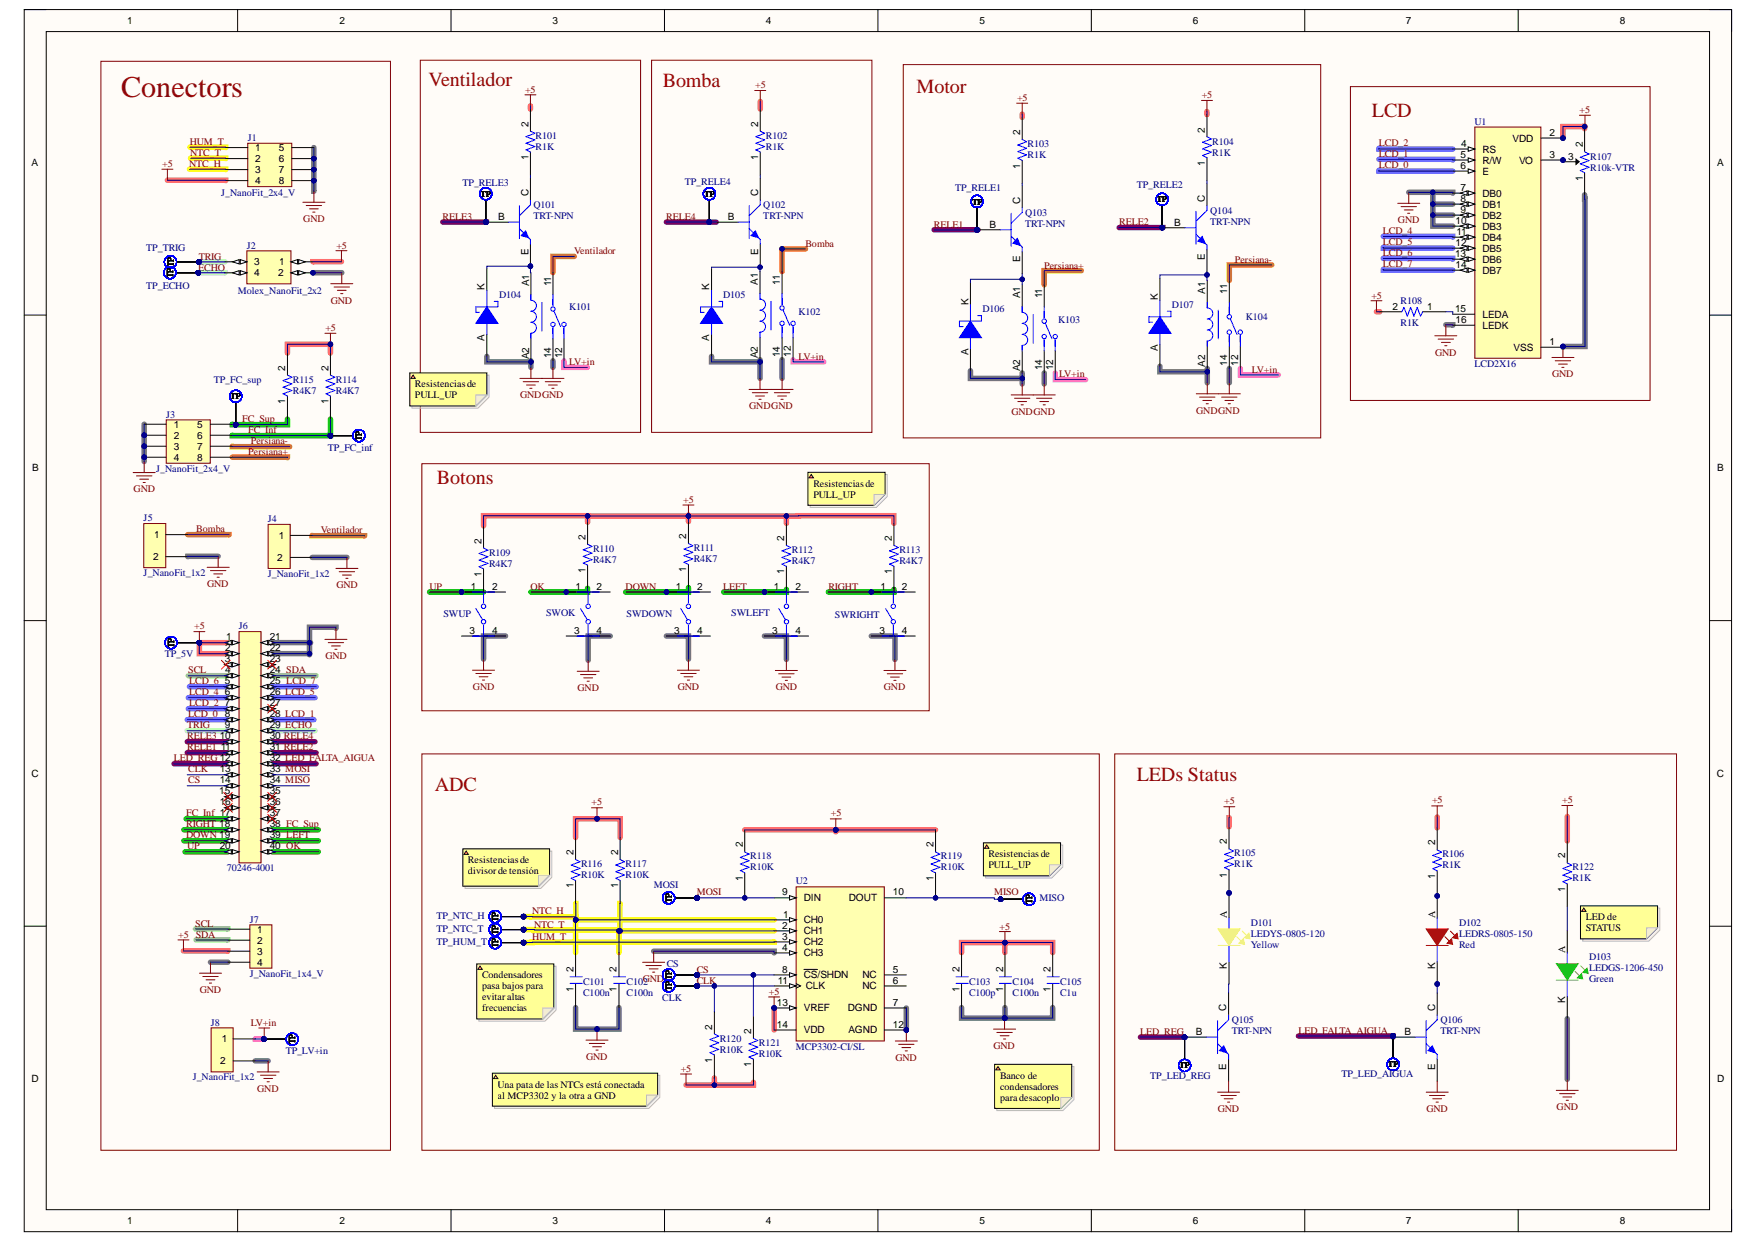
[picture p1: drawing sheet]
# Altium project AD_PCB_EXTERNA.PrjPcb
1 sheet, 78 parts. Net scope: global (net labels, ports and power ports of the same name join across sheets).
Board file: PCB1.PcbDoc

## Sheet AD_PCB_EXTERNA.SchDoc
size A3; SheetNumber: 1; SheetTotal: 1

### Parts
C101  C100n  [C0805FNPC-R]
C102  C100n  [C0805FNPC-R]
C103  C100p  [C0805FNPC-W]
C104  C100n  [C0805FNPC-R]
C105  C1u  [C0805FNPC-R]
CLK  TestPoint  [TestPoint]  (value not drawn)  (no BOM)
CS  TestPoint  [TestPoint]  (value not drawn)  (no BOM)
D101  LEDYS-0805-120  Color: Yellow  [LED_0805_WE]
D102  LEDRS-0805-150  Color: Red  [LED_0805_WE]
D103  LEDGS-1206-450  Color: Green  [LED_1206_WE]
D104  DSC-0.5/30-SOD123  [DSC-SOD123]  (value not drawn)
D105  DSC-0.5/30-SOD123  [DSC-SOD123]  (value not drawn)
D106  DSC-0.5/30-SOD123  [DSC-SOD123]  (value not drawn)
D107  DSC-0.5/30-SOD123  [DSC-SOD123]  (value not drawn)
J1  J_NanoFit_2x4_V  [J_NanoFit_2x4_V]
J2  Molex_NanoFit_2x2  [J_NanoFit_2x2_V]
J3  J_NanoFit_2x4_V  [J_NanoFit_2x4_V]
J4  J_NanoFit_1x2  [FP-105309-1102-MFG]
J5  J_NanoFit_1x2  [FP-105309-1102-MFG]
J6  70246-4001  [CONN_7024640xx_MOL]
J7  J_NanoFit_1x4_V  [J_NanoFit_1x4_V]
J8  J_NanoFit_1x2  [FP-105309-1102-MFG]
K101  Relay_RZ01-1C4-D005  [FP-1415899-7-MFG]  (value not drawn)
K102  Relay_RZ01-1C4-D005  [FP-1415899-7-MFG]  (value not drawn)
K103  Relay_RZ01-1C4-D005  [FP-1415899-7-MFG]  (value not drawn)
K104  Relay_RZ01-1C4-D005  [FP-1415899-7-MFG]  (value not drawn)
MISO  TestPoint  [TestPoint]  (value not drawn)  (no BOM)
MOSI  TestPoint  [TestPoint]  (value not drawn)  (no BOM)
Q101  TRT-NPN  [TRT-NPN-0.5/45-SOT23]
Q102  TRT-NPN  [TRT-NPN-0.5/45-SOT23]
Q103  TRT-NPN  [TRT-NPN-0.5/45-SOT23]
Q104  TRT-NPN  [TRT-NPN-0.5/45-SOT23]
Q105  TRT-NPN  [TRT-NPN-0.5/45-SOT23]
Q106  TRT-NPN  [TRT-NPN-0.5/45-SOT23]
R101  R1K  [0805]
R102  R1K  [0805]
R103  R1K  [0805]
R104  R1K  [0805]
R105  R1K  [0805]
R106  R1K  [0805]
R107  R10k-VTR  [R10k-VTR]
R108  R1K  [0805]
R109  R4K7  [0805]
R110  R4K7  [0805]
R111  R4K7  [0805]
R112  R4K7  [0805]
R113  R4K7  [0805]
R114  R4K7  [0805]
R115  R4K7  [0805]
R116  R10K  [0805]
R117  R10K  [0805]
R118  R10K  [0805]
R119  R10K  [0805]
R120  R10K  [0805]
R121  R10K  [0805]
R122  R1K  [0805]
SWDOWN  tact_switch  [FP-PTS647SK38SMTR2LFS-MFG]  (value not drawn)
SWLEFT  tact_switch  [FP-PTS647SK38SMTR2LFS-MFG]  (value not drawn)
SWOK  tact_switch  [FP-PTS647SK38SMTR2LFS-MFG]  (value not drawn)
SWRIGHT  tact_switch  [FP-PTS647SK38SMTR2LFS-MFG]  (value not drawn)
SWUP  tact_switch  [FP-PTS647SK38SMTR2LFS-MFG]  (value not drawn)
TP_5V  TestPoint  [TestPoint]  (value not drawn)  (no BOM)
TP_ECHO  TestPoint  [TestPoint]  (value not drawn)  (no BOM)
TP_FC_inf  TestPoint  [TestPoint]  (value not drawn)  (no BOM)
TP_FC_sup  TestPoint  [TestPoint]  (value not drawn)  (no BOM)
TP_HUM_T  TestPoint  [TestPoint]  (value not drawn)  (no BOM)
TP_LED_AIGUA  TestPoint  [TestPoint]  (value not drawn)  (no BOM)
TP_LED_REG  TestPoint  [TestPoint]  (value not drawn)  (no BOM)
TP_LV+in  TestPoint  [TestPoint]  (value not drawn)  (no BOM)
TP_NTC_H  TestPoint  [TestPoint]  (value not drawn)  (no BOM)
TP_NTC_T  TestPoint  [TestPoint]  (value not drawn)  (no BOM)
TP_RELE1  TestPoint  [TestPoint]  (value not drawn)  (no BOM)
TP_RELE2  TestPoint  [TestPoint]  (value not drawn)  (no BOM)
TP_RELE3  TestPoint  [TestPoint]  (value not drawn)  (no BOM)
TP_RELE4  TestPoint  [TestPoint]  (value not drawn)  (no BOM)
TP_TRIG  TestPoint  [TestPoint]  (value not drawn)  (no BOM)
U1  LCD2X16  [LCD_LCD2X16]
U2  MCP3302-CI/SL  [SOIC-SL14_L]

### Blocks framed on the sheet
Conectors: J1-J8 R114 R115 TP_5V TP_ECHO TP_FC_inf TP_FC_sup TP_LV+in TP_TRIG
Ventilador: D104 K101 Q101 R101 TP_RELE3
Bomba: D105 K102 Q102 R102 TP_RELE4
Motor: D106 D107 K103 K104 Q103 Q104 R103 R104 TP_RELE1 TP_RELE2
LCD: R107 R108 U1
Botons: R109-R113 SWDOWN SWLEFT SWOK SWRIGHT SWUP
ADC: C101-C105 CLK CS MISO MOSI R116-R121 TP_HUM_T TP_NTC_H TP_NTC_T U2
LEDs Status: D101-D103 Q105 Q106 R105 R106 R122 TP_LED_AIGUA TP_LED_REG

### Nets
+5: C103.2 C104.2 C105.2 J1.4 J2.1 J6.1 J6.2 J7.3 R101.2 R102.2 R103.2 R104.2 R105.2 R106.2 R107.2 R108.2 R109.2 R110.2 R111.2 R112.2 R113.2 R114.2 R115.2 R116.2 R117.2 R118.2 R119.2 R120.1 R121.1 R122.2 TP_5V.1(TP) U1.2(VDD) U2.13(VREF) U2.14(VDD)
GND: C101.1 C102.1 C103.1 C104.1 C105.1 D103.K D104.A D105.A D106.A D107.A J1.5 J1.6 J1.7 J1.8 J2.2 J3.1 J3.2 J3.3 J3.4 J4.2 J5.2 J6.21 J6.22 J7.4 J8.2 K101.14 K101.A2 K102.14 K102.A2 K103.14 K103.A2 K104.14 K104.A2 Q105.E Q106.E R107.1 SWDOWN.3 SWLEFT.3 SWOK.4 SWRIGHT.3 SWUP.4 U1.1(VSS) U1.7(DB0) U1.8(DB1) U1.9(DB2) U1.10(DB3) U1.16(LEDK) U2.4(CH3) U2.7(DGND) U2.12(AGND)
LV+in: J8.1 K101.12 K102.12 K103.12 K104.12 TP_LV+in.1(TP)
Bomba: J5.1 K102.11
CLK: CLK.1(TP) J6.13 R120.2 U2.11(CLK)
CS: CS.1(TP) J6.14 R121.2 U2.8(~{CS}/SHDN)
DOWN: J6.19 R111.1 SWDOWN.1
ECHO: J2.4 J6.29 TP_ECHO.1(TP)
FC_Inf: J3.6 J6.17 R114.1 TP_FC_inf.1(TP)
FC_Sup: J3.5 J6.38 R115.1 TP_FC_sup.1(TP)
HUM_T: J1.1 TP_HUM_T.1(TP) U2.3(CH2)
LCD_0: J6.8 U1.6(E)
LCD_1: J6.28 U1.5(R/W)
LCD_2: U1.4(RS)
LCD_4: J6.6 U1.11(DB4)
LCD_5: J6.26 U1.12(DB5)
LCD_6: J6.5 U1.13(DB6)
LCD_7: J6.25 U1.14(DB7)
LED_FALTA_AIGUA: J6.32 Q106.B TP_LED_AIGUA.1(TP)
LED_REG: J6.12 Q105.B TP_LED_REG.1(TP)
LEFT: J6.39 R112.1 SWLEFT.1
MISO: J6.34 MISO.1(TP) R119.1 U2.10(DOUT)
MOSI: J6.33 MOSI.1(TP) R118.1 U2.9(DIN)
NTC_H: C101.2 J1.3 R116.1 TP_NTC_H.1(TP) U2.1(CH0)
NTC_T: C102.2 J1.2 R117.1 TP_NTC_T.1(TP) U2.2(CH1)
OK: J6.40 R110.1 SWOK.1
Persiana+: J3.8 K103.11
Persiana-: J3.7 K104.11
RELE1: J6.11 Q103.B TP_RELE1.1(TP)
RELE2: J6.31 Q104.B TP_RELE2.1(TP)
RELE3: J6.10 Q101.B TP_RELE3.1(TP)
RELE4: J6.30 Q102.B TP_RELE4.1(TP)
RIGHT: J6.18 R113.1 SWRIGHT.1
SCL: J6.4 J7.1
SDA: J6.24 J7.2
TRIG: J2.3 J6.9 TP_TRIG.1(TP)
UP: J6.20 R109.1 SWUP.1
Ventilador: J4.1 K101.11
NetD101_A: D101.A R105.1
NetD101_K: D101.K Q105.C
NetD102_A: D102.A R106.1
NetD102_K: D102.K Q106.C
NetD103_A: D103.A R122.1
NetD104_K: D104.K K101.A1 Q101.E
NetD105_K: D105.K K102.A1 Q102.E
NetD106_K: D106.K K103.A1 Q103.E
NetD107_K: D107.K K104.A1 Q104.E
NetQ101_C: Q101.C R101.1
NetQ102_C: Q102.C R102.1
NetQ103_C: Q103.C R103.1
NetQ104_C: Q104.C R104.1
NetR107_3: R107.3 U1.3(VO)
NetR108_1: R108.1 U1.15(LEDA)

Not connected (* = marked no-connect by the designer): J6 3 7 15* 16* 23* 27* 35* 36* 37*; SWDOWN 2 4; SWLEFT 2 4; SWOK 2 3; SWRIGHT 2 4; SWUP 2 3; U2 5(NC) 6(NC)

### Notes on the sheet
- Resistencias de PULL_UP
- Resistencias de divisor de tensión
- (near MISO) Resistencias de PULL_UP
- LED de STATUS
- Condensadores pasa bajos para evitar altas frecuencias
- Una pata de las NTCs está conectada al MCP3302 y la otra a GND
- Banco de condensadores para desacoplo
